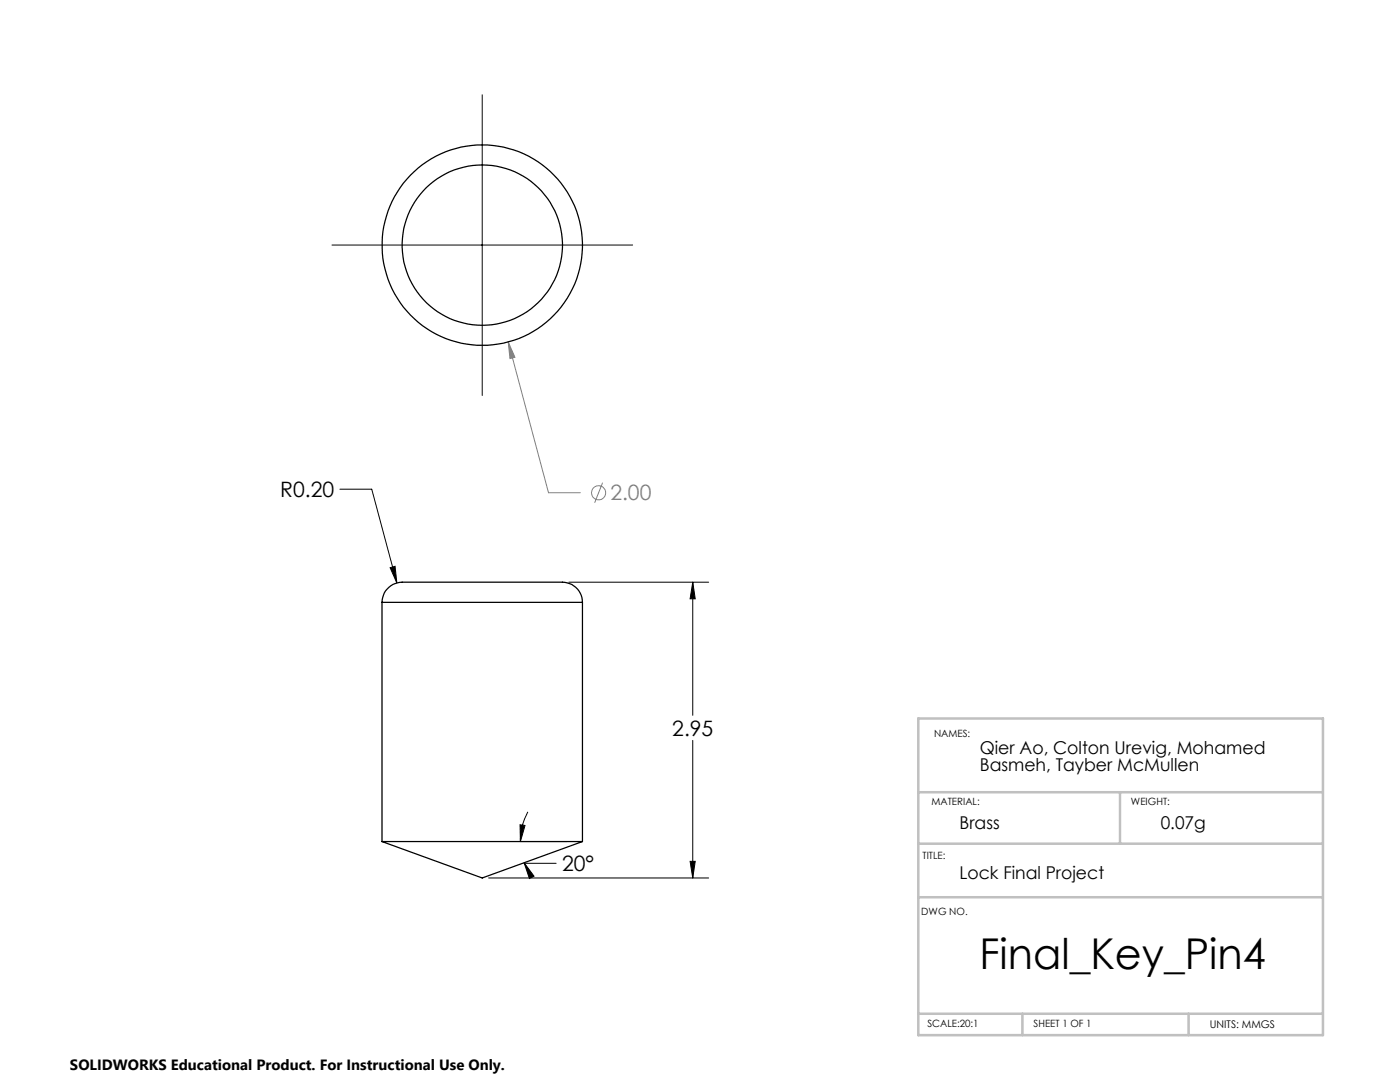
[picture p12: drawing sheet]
<svg xmlns="http://www.w3.org/2000/svg" width="279mm" height="216mm" viewBox="0 0 279 216" stroke-linecap="round" stroke-linejoin="round" font-family="sans-serif">
<g fill="none" stroke="#808080" stroke-width=".2">
<path d="M101.4 68.2l1.4 3.1-1 .2zM101.4 68.2l8.1 30.1h6.3M120.3 96.3l-1.6 4"/>
<circle cx="119.5" cy="98.3" r="1.4"/>
</g>
<g fill="none" stroke="#000" stroke-width=".2">
<path d="M96.2 18.9v60M66.3 48.9h60M67.8 97.6h6.4l5 18.7M77.9 113.3l.9-.3 .4 3.3zM113.5 116.2h27.9M138.3 116.2l.4 3.3h-1zM138.3 116.2v26.5M138.3 147.7v27.5M97.5 175.2h43.9M103.8 164.6l1 .1-.9 3.2zM103.9 167.9h9.2M104.6 172.2l2 2.6-.9 .5z"/>
<path d="M104.6 172.2v.1h6.4M105.3 162a12.9 12.9 0 0 0-1.4 5.9M137.7 171.9h1l-.4 3.3z"/>
</g>
<path d="M183.3 143.4h80.7v63.2h-80.7zM183.3 158.1h80.5M223.5 158.1v10.2M183.3 168.3h80.5M183.3 179h80.7M183.3 202.3h80.7M204 202.3v4.3M237.2 202.3v4.3" fill="none" stroke="#c0c0c0" stroke-width=".5"/>
<path d="M77.9 113.3l1.3 3-.4-3.3zM137.7 171.9h1l-.4 3.3zM138.3 116.2l.4 3.3h-1zM103.8 164.6l1 .1-.9 3.2zM104.6 172.2l2 2.6-.9 .5z" fill="#000"/>
<path d="M101.4 68.2l1.4 3.1-1 .2z" fill="#808080"/>
<g fill="none" stroke="#000" stroke-width=".25">
<path d="M76.2 120.2a4.2 4.2 0 0 1 4.9-4h30a4.3 4.3 0 0 1 5.1 4M76.2 120.2h40M76.2 120.2v47.7M116.2 120.2v47.7M76.2 167.9h40M76.2 167.9l20 7.3 20-7.3"/>
<circle cx="96.2" cy="48.9" r="16"/>
<circle cx="96.2" cy="48.9" r="20"/>
</g>
<text font-size="8.5" x="195.5" y="193.3">Final_Key_Pin4</text>
<g font-size="4.2">
<text x="55.9" y="99.2">R0.20</text>
<text x="134.2" y="146.8">2.95</text>
<text x="112.2" y="173.9">20°</text>
</g>
<text font-size="4.2" fill="#808080" x="121.8" y="99.9">2.00</text>
<g font-size="3.5">
<text x="195.5" y="150.4">Qier Ao, Colton Urevig, Mohamed</text>
<text x="195.5" y="153.9">Basmeh, Tayber McMullen</text>
<text x="191.5" y="165.5">Brass</text>
<text x="231.6" y="165.5">0.07g</text>
<text x="191.5" y="175.3">Lock Final Project</text>
</g>
<text font-size="3" x="14" y="213.5">SOLIDWORKS Educational Product. For Instructional Use Only.</text>
<text font-size="2.1" x="241.4" y="205">UNITS: MMGS</text>
<g font-size="2">
<text x="186.4" y="147.1">NAMES:</text>
<text x="185.9" y="160.7">MATERIAL:</text>
<text x="225.7" y="160.7">WEIGHT:</text>
<text x="184.1" y="171.5">TITLE:</text>
<text x="183.9" y="182.6">DWG NO.</text>
<text x="185.1" y="205">SCALE:20:1</text>
<text x="206.3" y="205">SHEET 1 OF 1</text>
</g>
</svg>
